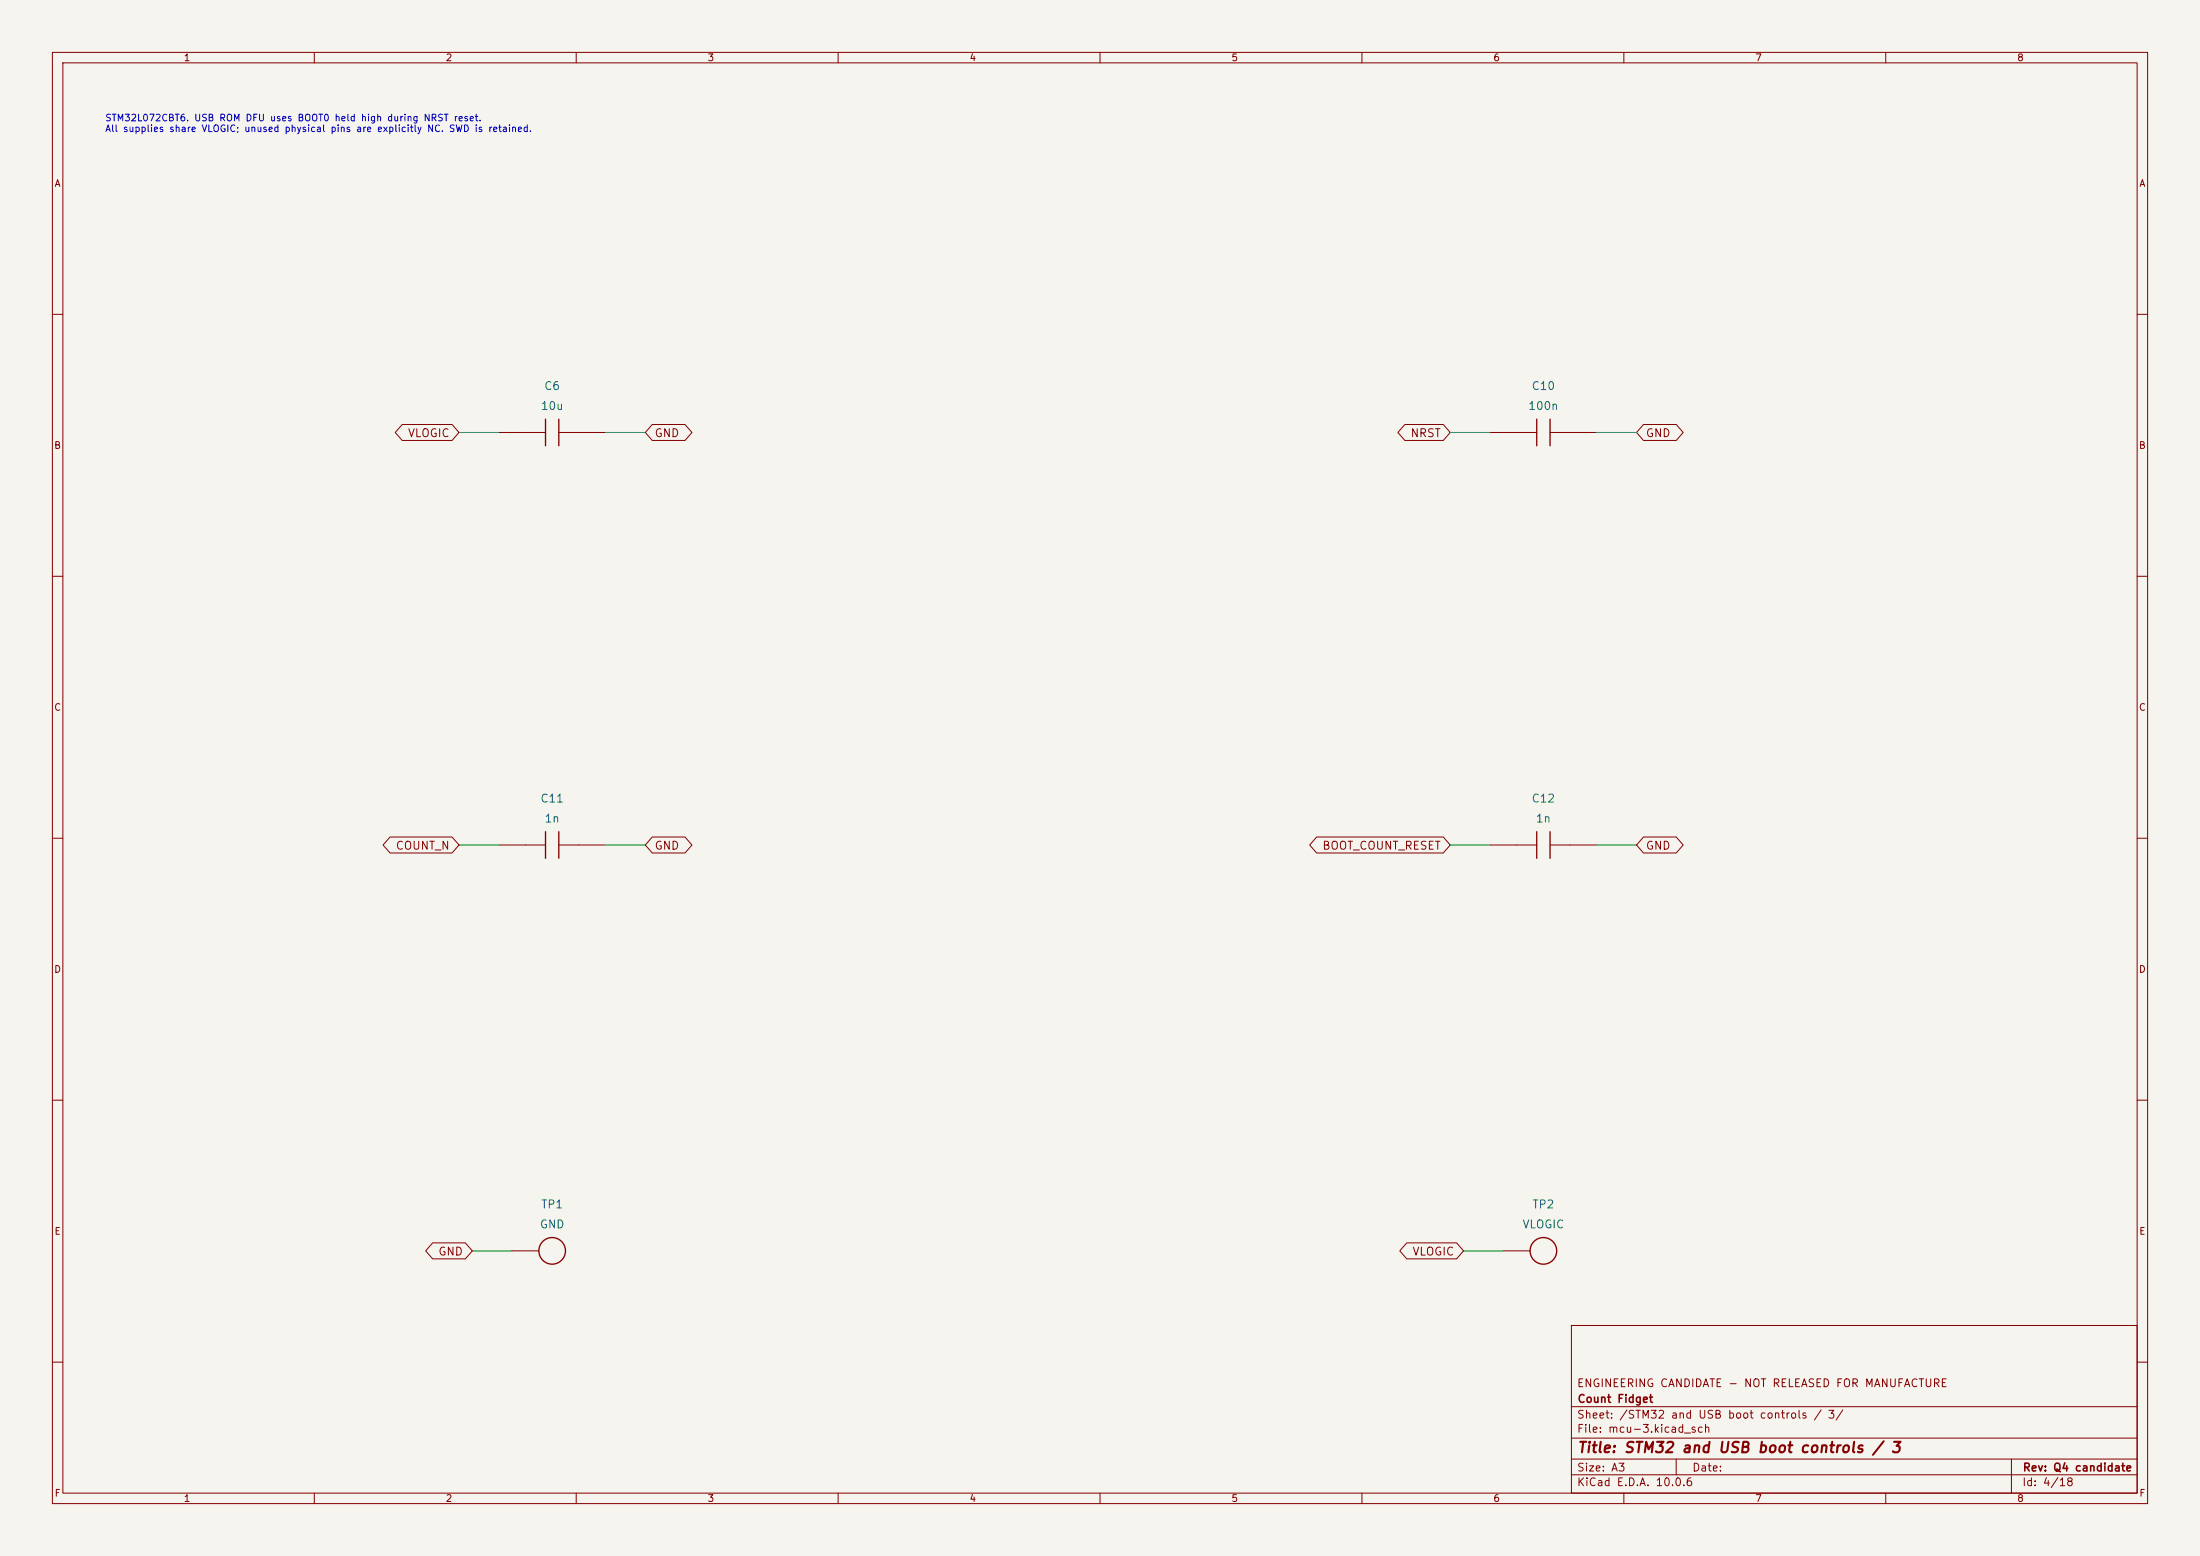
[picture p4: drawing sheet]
(kicad_sch (version 20250114) (generator "eeschema") (generator_version "10.0") (paper "A3") (title_block (title "STM32 and USB boot controls / 3") (rev "Q4 candidate")
   (company "Count Fidget") (comment 1 "ENGINEERING CANDIDATE - NOT RELEASED FOR MANUFACTURE"))
(lib_symbols (symbol "CountFidgetQ4:C6" (pin_names (offset 1.016) hide) (pin_numbers hide) (exclude_from_sim no) (in_bom yes) (on_board yes)
   (property "Reference" "C" (at 0 6.35 0) (effects (font (size 1.27 1.27)))) (property "Value" "GRM21BR61E106KA73L" (at 0 -6.35 0) (effects (font (size 1.27 1.27))))
   (property "Footprint" "CountFidgetQ4:Capacitor_SMD_C_0805_2012Metric" (at 0 0 0) (effects (font (size 1.27 1.27)) (hide yes)))
   (symbol "C6_0_1" (polyline (pts (xy -1.27 -2.54) (xy -1.27 2.54)) (stroke (width 0.254) (type default)) (fill (type none)))(polyline (pts (xy 1.27 -2.54) (xy 1.27 2.54)) (stroke (width 0.254) (type default)) (fill (type none)))(polyline (pts (xy -5.08 0) (xy -1.27 0)) (stroke (width 0) (type default)) (fill (type none)))(polyline (pts (xy 1.27 0) (xy 5.08 0)) (stroke (width 0) (type default)) (fill (type none)))) (symbol "C6_1_1" (pin passive line (at -10.16 0 0) (length 5.08) (name "1" (effects (font (size 1.524 1.524)))) (number "1" (effects (font (size 1.27 1.27)))))(pin passive line (at 10.16 0 180) (length 5.08) (name "2" (effects (font (size 1.524 1.524)))) (number "2" (effects (font (size 1.27 1.27)))))))
(symbol "CountFidgetQ4:C10" (pin_names (offset 1.016) hide) (pin_numbers hide) (exclude_from_sim no) (in_bom yes) (on_board yes)
   (property "Reference" "C" (at 0 6.35 0) (effects (font (size 1.27 1.27)))) (property "Value" "GRM188R71H104KA93D" (at 0 -6.35 0) (effects (font (size 1.27 1.27))))
   (property "Footprint" "CountFidgetQ4:Capacitor_SMD_C_0603_1608Metric" (at 0 0 0) (effects (font (size 1.27 1.27)) (hide yes)))
   (symbol "C10_0_1" (polyline (pts (xy -1.27 -2.54) (xy -1.27 2.54)) (stroke (width 0.254) (type default)) (fill (type none)))(polyline (pts (xy 1.27 -2.54) (xy 1.27 2.54)) (stroke (width 0.254) (type default)) (fill (type none)))(polyline (pts (xy -5.08 0) (xy -1.27 0)) (stroke (width 0) (type default)) (fill (type none)))(polyline (pts (xy 1.27 0) (xy 5.08 0)) (stroke (width 0) (type default)) (fill (type none)))) (symbol "C10_1_1" (pin passive line (at -10.16 0 0) (length 5.08) (name "1" (effects (font (size 1.524 1.524)))) (number "1" (effects (font (size 1.27 1.27)))))(pin passive line (at 10.16 0 180) (length 5.08) (name "2" (effects (font (size 1.524 1.524)))) (number "2" (effects (font (size 1.27 1.27)))))))
(symbol "CountFidgetQ4:C11" (pin_names (offset 1.016) hide) (pin_numbers hide) (exclude_from_sim no) (in_bom yes) (on_board yes)
   (property "Reference" "C" (at 0 6.35 0) (effects (font (size 1.27 1.27)))) (property "Value" "GRM1885C1H102JA01D" (at 0 -6.35 0) (effects (font (size 1.27 1.27))))
   (property "Footprint" "CountFidgetQ4:Capacitor_SMD_C_0603_1608Metric" (at 0 0 0) (effects (font (size 1.27 1.27)) (hide yes)))
   (symbol "C11_0_1" (polyline (pts (xy -1.27 -2.54) (xy -1.27 2.54)) (stroke (width 0.254) (type default)) (fill (type none)))(polyline (pts (xy 1.27 -2.54) (xy 1.27 2.54)) (stroke (width 0.254) (type default)) (fill (type none)))(polyline (pts (xy -5.08 0) (xy -1.27 0)) (stroke (width 0) (type default)) (fill (type none)))(polyline (pts (xy 1.27 0) (xy 5.08 0)) (stroke (width 0) (type default)) (fill (type none)))) (symbol "C11_1_1" (pin passive line (at -10.16 0 0) (length 5.08) (name "1" (effects (font (size 1.524 1.524)))) (number "1" (effects (font (size 1.27 1.27)))))(pin passive line (at 10.16 0 180) (length 5.08) (name "2" (effects (font (size 1.524 1.524)))) (number "2" (effects (font (size 1.27 1.27)))))))
(symbol "CountFidgetQ4:C12" (pin_names (offset 1.016) hide) (pin_numbers hide) (exclude_from_sim no) (in_bom yes) (on_board yes)
   (property "Reference" "C" (at 0 6.35 0) (effects (font (size 1.27 1.27)))) (property "Value" "GRM1885C1H102JA01D" (at 0 -6.35 0) (effects (font (size 1.27 1.27))))
   (property "Footprint" "CountFidgetQ4:Capacitor_SMD_C_0603_1608Metric" (at 0 0 0) (effects (font (size 1.27 1.27)) (hide yes)))
   (symbol "C12_0_1" (polyline (pts (xy -1.27 -2.54) (xy -1.27 2.54)) (stroke (width 0.254) (type default)) (fill (type none)))(polyline (pts (xy 1.27 -2.54) (xy 1.27 2.54)) (stroke (width 0.254) (type default)) (fill (type none)))(polyline (pts (xy -5.08 0) (xy -1.27 0)) (stroke (width 0) (type default)) (fill (type none)))(polyline (pts (xy 1.27 0) (xy 5.08 0)) (stroke (width 0) (type default)) (fill (type none)))) (symbol "C12_1_1" (pin passive line (at -10.16 0 0) (length 5.08) (name "1" (effects (font (size 1.524 1.524)))) (number "1" (effects (font (size 1.27 1.27)))))(pin passive line (at 10.16 0 180) (length 5.08) (name "2" (effects (font (size 1.524 1.524)))) (number "2" (effects (font (size 1.27 1.27)))))))
(symbol "CountFidgetQ4:TP1" (pin_names (offset 1.016) hide) (pin_numbers hide) (exclude_from_sim no) (in_bom no) (on_board yes)
   (property "Reference" "TP" (at 0 6.35 0) (effects (font (size 1.27 1.27)))) (property "Value" "PCB LAND" (at 0 -6.35 0) (effects (font (size 1.27 1.27))))
   (property "Footprint" "CountFidgetQ4:TestPoint_TestPoint_Pad_D1.5mm" (at 0 0 0) (effects (font (size 1.27 1.27)) (hide yes)))
   (symbol "TP1_0_1" (circle (center 0 0) (radius 2.54) (stroke (width .254) (type default)) (fill (type none)))) (symbol "TP1_1_1" (pin passive line (at -7.62 0 0) (length 5.08) (name "1" (effects (font (size 1.524 1.524)))) (number "1" (effects (font (size 1.27 1.27)))))))
(symbol "CountFidgetQ4:TP2" (pin_names (offset 1.016) hide) (pin_numbers hide) (exclude_from_sim no) (in_bom no) (on_board yes)
   (property "Reference" "TP" (at 0 6.35 0) (effects (font (size 1.27 1.27)))) (property "Value" "PCB LAND" (at 0 -6.35 0) (effects (font (size 1.27 1.27))))
   (property "Footprint" "CountFidgetQ4:TestPoint_TestPoint_Pad_D1.5mm" (at 0 0 0) (effects (font (size 1.27 1.27)) (hide yes)))
   (symbol "TP2_0_1" (circle (center 0 0) (radius 2.54) (stroke (width .254) (type default)) (fill (type none)))) (symbol "TP2_1_1" (pin passive line (at -7.62 0 0) (length 5.08) (name "1" (effects (font (size 1.524 1.524)))) (number "1" (effects (font (size 1.27 1.27))))))))
(text "STM32L072CBT6. USB ROM DFU uses BOOT0 held high during NRST reset.\nAll supplies share VLOGIC; unused physical pins are explicitly NC. SWD is retained." (at 20 22 0) (effects (font (size 1.27 1.27)) (justify left top)))
(symbol (lib_id "CountFidgetQ4:C6") (at 105.41 82.55 0) (unit 1) (exclude_from_sim no) (in_bom yes) (on_board yes) (dnp no) (property "Reference" "C6" (at 105.41 73.66 0) (effects (font (size 1.524 1.524)))) (property "Value" "10u" (at 105.41 77.46999999999998 0) (effects (font (size 1.524 1.524))))
   (property "Footprint" "CountFidgetQ4:Capacitor_SMD_C_0805_2012Metric" (at 105.41 82.55 0) (effects (font (size 1.27 1.27)) (hide yes))) (property "MPN" "GRM21BR61E106KA73L" (at 105.41 77.46999999999998 0) (effects (font (size 1.524 1.524)) (hide yes)))
   (property "Description" "10uF package rail bulk; include all MCU/FRAM/module capacitance in regulator stability and startup review; effective capacitance unmeasured" (at 105.41 82.55 0) (effects (font (size 1.27 1.27)) (hide yes))) (pin "1")(pin "2"))
(wire (pts (xy 95.25 82.55) (xy 87.63 82.55)) (stroke (width 0) (type default)))
(global_label "VLOGIC" (shape bidirectional) (at 87.63 82.55 180) (effects (font (size 1.524 1.524)) (justify right))
   (property "Intersheetrefs" "${INTERSHEET_REFS}" (at 87.63 82.55 0) (effects (font (size 1.27 1.27)) (hide yes))))
(wire (pts (xy 115.57 82.55) (xy 123.19 82.55)) (stroke (width 0) (type default)))
(global_label "GND" (shape bidirectional) (at 123.19 82.55 0) (effects (font (size 1.524 1.524)) (justify left))
   (property "Intersheetrefs" "${INTERSHEET_REFS}" (at 123.19 82.55 0) (effects (font (size 1.27 1.27)) (hide yes))))
(symbol (lib_id "CountFidgetQ4:C10") (at 294.64 82.55 0) (unit 1) (exclude_from_sim no) (in_bom yes) (on_board yes) (dnp no) (property "Reference" "C10" (at 294.64 73.66 0) (effects (font (size 1.524 1.524)))) (property "Value" "100n" (at 294.64 77.46999999999998 0) (effects (font (size 1.524 1.524))))
   (property "Footprint" "CountFidgetQ4:Capacitor_SMD_C_0603_1608Metric" (at 294.64 82.55 0) (effects (font (size 1.27 1.27)) (hide yes))) (property "MPN" "GRM188R71H104KA93D" (at 294.64 77.46999999999998 0) (effects (font (size 1.524 1.524)) (hide yes)))
   (property "Description" "100nF NRST bypass; recovery switch/test pad access required" (at 294.64 82.55 0) (effects (font (size 1.27 1.27)) (hide yes))) (pin "1")(pin "2"))
(wire (pts (xy 284.48 82.55) (xy 276.86 82.55)) (stroke (width 0) (type default)))
(global_label "NRST" (shape bidirectional) (at 276.86 82.55 180) (effects (font (size 1.524 1.524)) (justify right))
   (property "Intersheetrefs" "${INTERSHEET_REFS}" (at 276.86 82.55 0) (effects (font (size 1.27 1.27)) (hide yes))))
(wire (pts (xy 304.8 82.55) (xy 312.42 82.55)) (stroke (width 0) (type default)))
(global_label "GND" (shape bidirectional) (at 312.42 82.55 0) (effects (font (size 1.524 1.524)) (justify left))
   (property "Intersheetrefs" "${INTERSHEET_REFS}" (at 312.42 82.55 0) (effects (font (size 1.27 1.27)) (hide yes))))
(symbol (lib_id "CountFidgetQ4:C11") (at 105.41 161.29 0) (unit 1) (exclude_from_sim no) (in_bom yes) (on_board yes) (dnp no) (property "Reference" "C11" (at 105.41 152.4 0) (effects (font (size 1.524 1.524)))) (property "Value" "1n" (at 105.41 156.21 0) (effects (font (size 1.524 1.524))))
   (property "Footprint" "CountFidgetQ4:Capacitor_SMD_C_0603_1608Metric" (at 105.41 161.29 0) (effects (font (size 1.27 1.27)) (hide yes))) (property "MPN" "GRM1885C1H102JA01D" (at 105.41 156.21 0) (effects (font (size 1.524 1.524)) (hide yes)))
   (property "Description" "1 nF, 50 V, C0G" (at 105.41 161.29 0) (effects (font (size 1.27 1.27)) (hide yes))) (pin "1")(pin "2"))
(wire (pts (xy 95.25 161.29) (xy 87.63 161.29)) (stroke (width 0) (type default)))
(global_label "COUNT_N" (shape bidirectional) (at 87.63 161.29 180) (effects (font (size 1.524 1.524)) (justify right))
   (property "Intersheetrefs" "${INTERSHEET_REFS}" (at 87.63 161.29 0) (effects (font (size 1.27 1.27)) (hide yes))))
(wire (pts (xy 115.57 161.29) (xy 123.19 161.29)) (stroke (width 0) (type default)))
(global_label "GND" (shape bidirectional) (at 123.19 161.29 0) (effects (font (size 1.524 1.524)) (justify left))
   (property "Intersheetrefs" "${INTERSHEET_REFS}" (at 123.19 161.29 0) (effects (font (size 1.27 1.27)) (hide yes))))
(symbol (lib_id "CountFidgetQ4:C12") (at 294.64 161.29 0) (unit 1) (exclude_from_sim no) (in_bom yes) (on_board yes) (dnp no) (property "Reference" "C12" (at 294.64 152.4 0) (effects (font (size 1.524 1.524)))) (property "Value" "1n" (at 294.64 156.21 0) (effects (font (size 1.524 1.524))))
   (property "Footprint" "CountFidgetQ4:Capacitor_SMD_C_0603_1608Metric" (at 294.64 161.29 0) (effects (font (size 1.27 1.27)) (hide yes))) (property "MPN" "GRM1885C1H102JA01D" (at 294.64 156.21 0) (effects (font (size 1.524 1.524)) (hide yes)))
   (property "Description" "1 nF, 50 V, C0G" (at 294.64 161.29 0) (effects (font (size 1.27 1.27)) (hide yes))) (pin "1")(pin "2"))
(wire (pts (xy 284.48 161.29) (xy 276.86 161.29)) (stroke (width 0) (type default)))
(global_label "BOOT_COUNT_RESET" (shape bidirectional) (at 276.86 161.29 180) (effects (font (size 1.524 1.524)) (justify right))
   (property "Intersheetrefs" "${INTERSHEET_REFS}" (at 276.86 161.29 0) (effects (font (size 1.27 1.27)) (hide yes))))
(wire (pts (xy 304.8 161.29) (xy 312.42 161.29)) (stroke (width 0) (type default)))
(global_label "GND" (shape bidirectional) (at 312.42 161.29 0) (effects (font (size 1.524 1.524)) (justify left))
   (property "Intersheetrefs" "${INTERSHEET_REFS}" (at 312.42 161.29 0) (effects (font (size 1.27 1.27)) (hide yes))))
(symbol (lib_id "CountFidgetQ4:TP1") (at 105.41 238.76 0) (unit 1) (exclude_from_sim no) (in_bom no) (on_board yes) (dnp no) (property "Reference" "TP1" (at 105.41 229.87 0) (effects (font (size 1.524 1.524)))) (property "Value" "GND" (at 105.41 233.68 0) (effects (font (size 1.524 1.524))))
   (property "Footprint" "CountFidgetQ4:TestPoint_TestPoint_Pad_D1.5mm" (at 105.41 238.76 0) (effects (font (size 1.27 1.27)) (hide yes))) (property "MPN" "PCB LAND" (at 105.41 233.68 0) (effects (font (size 1.524 1.524)) (hide yes)))
   (property "Description" "Not a fitted component; pogo contact after assembly" (at 105.41 238.76 0) (effects (font (size 1.27 1.27)) (hide yes))) (pin "1"))
(wire (pts (xy 97.79 238.76) (xy 90.17 238.76)) (stroke (width 0) (type default)))
(global_label "GND" (shape bidirectional) (at 90.17 238.76 180) (effects (font (size 1.524 1.524)) (justify right))
   (property "Intersheetrefs" "${INTERSHEET_REFS}" (at 90.17 238.76 0) (effects (font (size 1.27 1.27)) (hide yes))))
(symbol (lib_id "CountFidgetQ4:TP2") (at 294.64 238.76 0) (unit 1) (exclude_from_sim no) (in_bom no) (on_board yes) (dnp no) (property "Reference" "TP2" (at 294.64 229.87 0) (effects (font (size 1.524 1.524)))) (property "Value" "VLOGIC" (at 294.64 233.68 0) (effects (font (size 1.524 1.524))))
   (property "Footprint" "CountFidgetQ4:TestPoint_TestPoint_Pad_D1.5mm" (at 294.64 238.76 0) (effects (font (size 1.27 1.27)) (hide yes))) (property "MPN" "PCB LAND" (at 294.64 233.68 0) (effects (font (size 1.524 1.524)) (hide yes)))
   (property "Description" "Not a fitted component; pogo contact after assembly" (at 294.64 238.76 0) (effects (font (size 1.27 1.27)) (hide yes))) (pin "1"))
(wire (pts (xy 287.02 238.76) (xy 279.4 238.76)) (stroke (width 0) (type default)))
(global_label "VLOGIC" (shape bidirectional) (at 279.4 238.76 180) (effects (font (size 1.524 1.524)) (justify right))
   (property "Intersheetrefs" "${INTERSHEET_REFS}" (at 279.4 238.76 0) (effects (font (size 1.27 1.27)) (hide yes)))))
